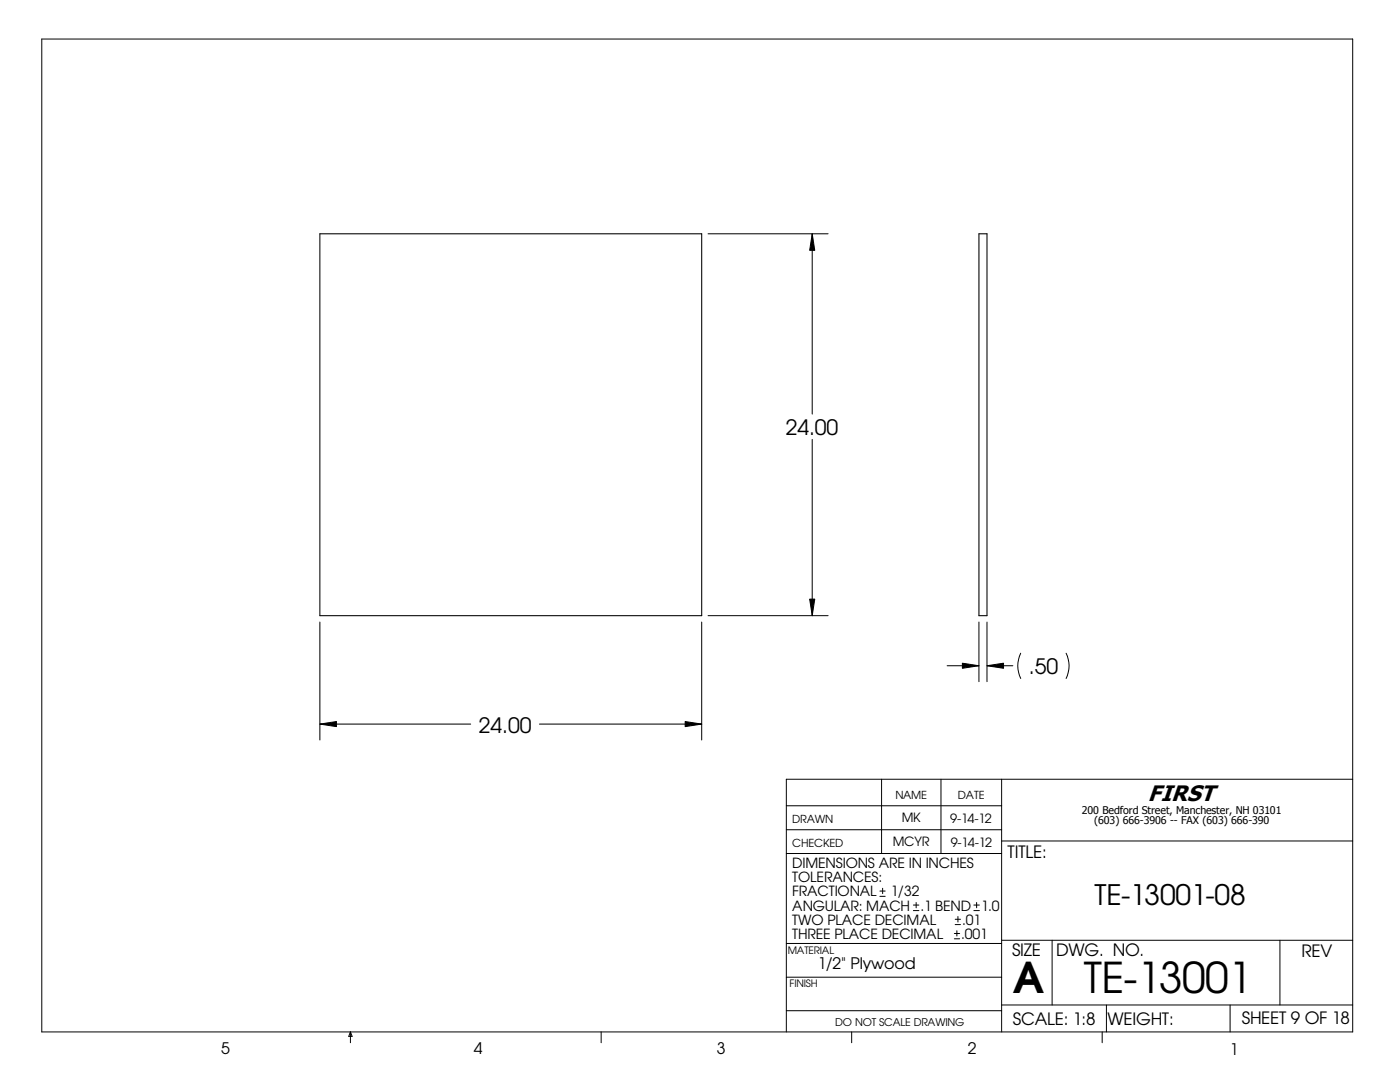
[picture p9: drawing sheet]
<svg xmlns="http://www.w3.org/2000/svg" width="279mm" height="216mm" viewBox="0 0 279 216" stroke-linecap="round" stroke-linejoin="round" font-family="sans-serif">
<g fill="none" stroke="#000" stroke-width=".2">
<path d="M8.3 7.8h261.7v198.1h-261.7zM141.3 46.7h24M162.1 46.7l.5 3.3h-1zM162.1 46.7v35.9M162.1 87.7v35.2M161.6 119.5h1l-.5 3.4zM63.8 124.1v23.6M140 124.1v23.6M141.3 122.9h24M189 132.8h6.4M192.1 132.3l3.3 .5-3.3 .5zM195.4 124.1v11.9"/>
<path d="M197 132.8l3.3-.5v1zM197 124.1v11.9M197 132.8h5.1M203.7 130.3a5.6 5.6 0 0 0 0 5.1M212.8 130.3a5.6 5.6 0 0 1 0 5.1M63.8 144.5l3.3-.5v1zM63.8 144.5h30.1M107.7 144.5h32.3M136.7 144l3.3 .5-3.3 .5zM175.9 155.5v14.8M187.8 155.5v14.8M199.9 155.5v50.4"/>
<path d="M270 155.5h-113.1v50.4M156.9 160.8h43M156.9 165.6h43M156.9 170.3h43M175.6 178.9h1.1M175.6 177.8h1.1M176.1 177.2v1.1M199.9 167.8h70.1M156.9 195h43M156.9 188.3h43M182.3 181.7h1.1M182.3 180.6h1.1"/>
<path d="M182.8 180.1v1M190.5 187.3h1M190.5 186.3h1M190.6 184.5h1.1M190.6 183.4h1.1M191 185.7v1.1M191.2 182.9v1.1M194.4 181.7h1.1M194.4 180.6h1.1M194.9 180.1v1M199.9 187.6h70.1M210 187.6v12.9"/>
<path d="M255.4 187.6v12.9M69.9 205.9v2.2M69.9 205.9l.4 .9h-.7zM120 205.9v2.2M156.9 201.7h43M170 205.9v2.2M199.9 200.5h70.1M220 205.9v2.2M220.8 200.5v5.4M245.5 200.5v5.4"/>
</g>
<path d="M63.8 46.7h76.2v76.2h-76.2zM195.4 46.7h1.6v76.2h-1.6z" fill="none" stroke="#000" stroke-width=".21"/>
<path d="M162.1 46.7l.5 3.3h-1zM161.6 119.5h1l-.5 3.4zM192.1 132.3l3.3 .5-3.3 .5zM197 132.8l3.3-.5v1zM63.8 144.5l3.3-.5v1zM136.7 144l3.3 .5-3.3 .5z" fill="#000"/>
<g font-size="8.5">
<text x="202.1" y="198.2">A</text>
<text x="216.3" y="198.1">TE-13001</text>
</g>
<text font-size="5.6" x="218.4" y="180.6">TE-13001-08</text>
<text font-size="4.5" x="229.1" y="159.8">FIRST</text>
<g font-size="4.2">
<text x="156.8" y="86.8">24.00</text>
<text x="205.3" y="134.5">.50</text>
<text x="95.5" y="146.2">24.00</text>
</g>
<g font-size="3.4">
<text x="201.1" y="171.2">TITLE:</text>
<text x="202" y="190.8">SIZE</text>
<text x="210.8" y="190.8">DWG. NO.</text>
<text x="259.8" y="191">REV</text>
<text x="202.1" y="204.4">SCALE: 1:8</text>
<text x="221" y="204.5">WEIGHT:</text>
<text x="247.8" y="204.4">SHEET 9 OF 18</text>
</g>
<g font-size="3.2">
<text x="163.2" y="193.4">1/2&quot; Plywood</text>
<text x="44.2" y="210.4">5</text>
<text x="94.6" y="210.3">4</text>
<text x="143" y="210.4">3</text>
<text x="193.2" y="210.4">2</text>
<text x="245.4" y="210.6">1</text>
</g>
<g font-size="2.8">
<text x="158.1" y="173.2">DIMENSIONS ARE IN INCHES</text>
<text x="158.1" y="176.1">TOLERANCES:</text>
<text x="158.1" y="178.9">FRACTIONAL</text>
<text x="177.8" y="178.9">1/32</text>
<text x="158.1" y="181.7">ANGULAR: MACH</text>
<text x="158.1" y="184.5">TWO PLACE DECIMAL</text>
<text x="183.7" y="181.7">.1 BEND</text>
<text x="192" y="184.5">.01</text>
<text x="195.8" y="181.7">1.0</text>
<text x="158.1" y="187.3">THREE PLACE DECIMAL</text>
<text x="191.9" y="187.3">.001</text>
</g>
<g font-size="2.5">
<text x="180" y="164">MK</text>
<text x="189.7" y="164.2">9-14-12</text>
<text x="178.2" y="168.8">MCYR</text>
<text x="189.7" y="169">9-14-12</text>
</g>
<g font-size="2.2">
<text x="178.7" y="159.4">NAME</text>
<text x="191.2" y="159.4">DATE</text>
<text x="158.1" y="164.2">DRAWN</text>
<text x="158.1" y="169.1">CHECKED</text>
</g>
<g font-size="2.1">
<text x="215.9" y="162.3">200 Bedford Street, Manchester, NH 03101</text>
<text x="218.4" y="164.5">(603) 666-3906 -- FAX (603) 666-390</text>
<text x="166.7" y="204.8">DO NOT SCALE DRAWING</text>
</g>
<g font-size="2">
<text x="157.2" y="190.3">MATERIAL</text>
<text x="157.6" y="196.9">FINISH</text>
</g>
</svg>
